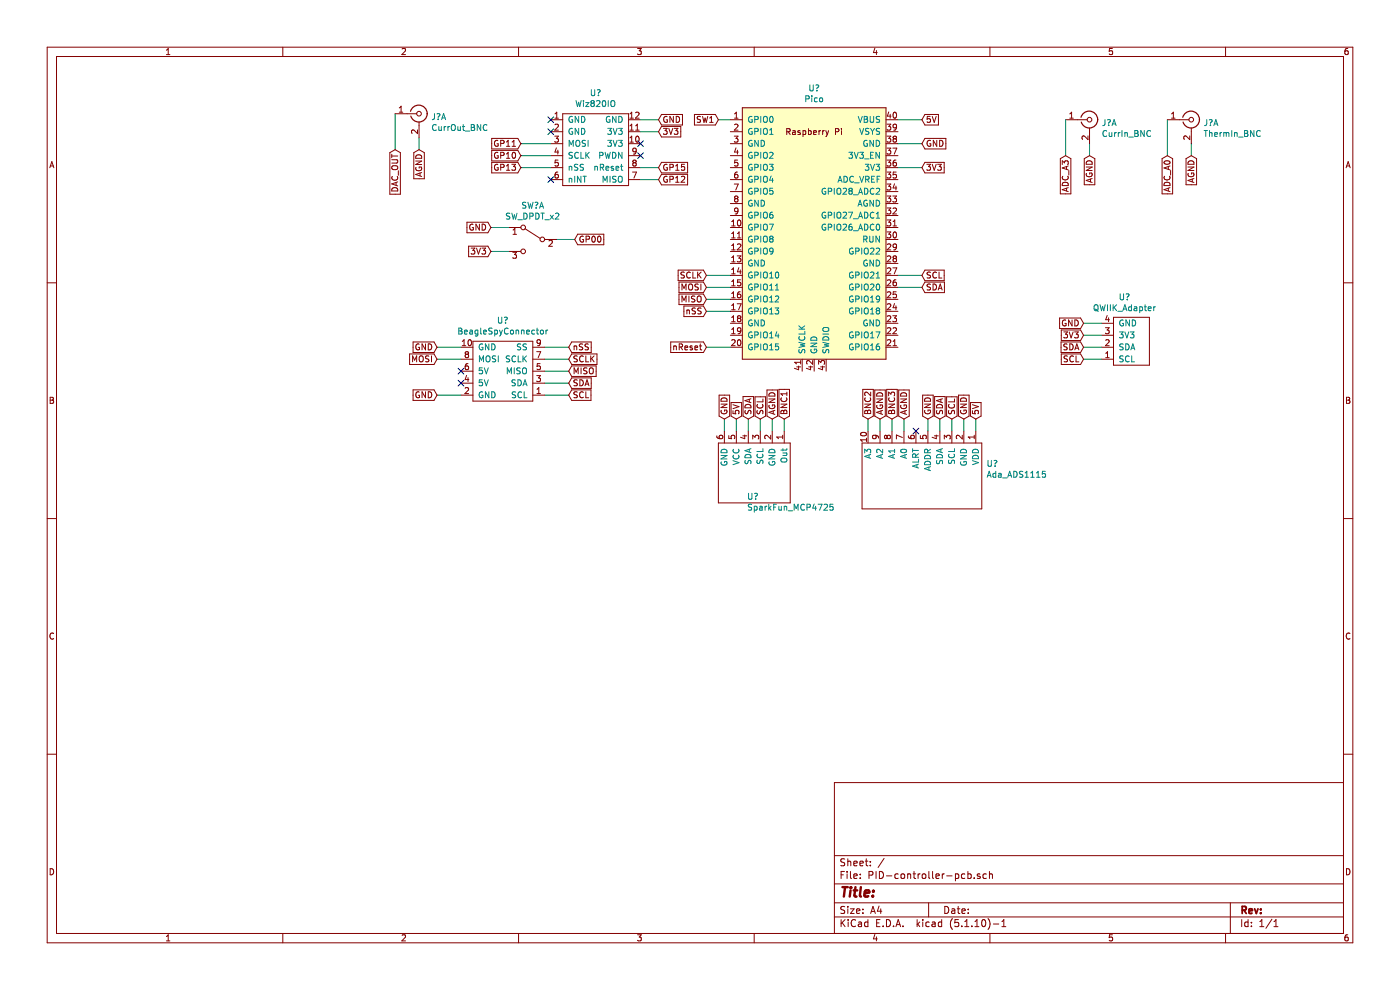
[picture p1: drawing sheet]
EESchema Schematic File Version 4
EELAYER 30 0
EELAYER END
$Descr A4 11693 8268
encoding utf-8
Sheet 1 1
Title ""
Date ""
Rev ""
Comp ""
Comment1 ""
Comment2 ""
Comment3 ""
Comment4 ""
$EndDescr
$Comp
L New_Library:Pico U?
U 1 1
P 6800 1950
F 0 "U?" H 6800 3165 50  0000 C CNN
F 1 "Pico" H 6800 3074 50  0000 C CNN
F 2 "RPi_Pico:RPi_Pico_SMD_TH" V 6800 1950 50  0001 C CNN
F 3 "" H 6800 1950 50  0001 C CNN
	1    6800 1950
	1    0    0    -1  
$EndComp
$Comp
L Connector:Conn_Coaxial_x2_Isolated J?
U 1 1
P 3500 950
F 0 "J?" H 3600 925 50  0000 L CNN
F 1 "CurrOut_BNC" H 3600 834 50  0000 L CNN
F 2 "" H 3500 950 50  0001 C CNN
F 3 " ~" H 3500 950 50  0001 C CNN
	1    3500 950 
	1    0    0    -1  
$EndComp
$Comp
L Connector:Conn_Coaxial_x2_Isolated J?
U 1 1
P 9100 1000
F 0 "J?" H 9200 975 50  0000 L CNN
F 1 "CurrIn_BNC" H 9200 884 50  0000 L CNN
F 2 "" H 9100 1000 50  0001 C CNN
F 3 " ~" H 9100 1000 50  0001 C CNN
	1    9100 1000
	1    0    0    -1  
$EndComp
$Comp
L New_Library:SparkFun_MCP4725 U?
U 1 1
P 6300 4000
F 0 "U?" V 6446 3938 50  0000 L CNN
F 1 "SparkFun_MCP4725" V 6537 3938 50  0000 L CNN
F 2 "" H 6600 3150 50  0001 C CNN
F 3 "" H 6600 3150 50  0001 C CNN
	1    6300 4000
	0    1    1    0   
$EndComp
$Comp
L New_Library:Ada_ADS1115 U?
U 1 1
P 7700 4000
F 0 "U?" V 7571 4538 50  0000 L CNN
F 1 "Ada_ADS1115" V 7662 4538 50  0000 L CNN
F 2 "" H 7650 3350 50  0001 C CNN
F 3 "" H 7650 3350 50  0001 C CNN
	1    7700 4000
	0    1    1    0   
$EndComp
$Comp
L New_Library:QWIIK_Adapter U?
U 1 1
P 9500 2850
F 0 "U?" H 9392 2485 50  0000 C CNN
F 1 "QWIIK_Adapter" H 9392 2576 50  0000 C CNN
F 2 "" H 9300 3100 50  0001 C CNN
F 3 "" H 9300 3100 50  0001 C CNN
	1    9500 2850
	1    0    0    1   
$EndComp
$Comp
L New_Library:Wiz820IO U?
U 1 1
P 4950 1250
F 0 "U?" H 4975 1725 50  0000 C CNN
F 1 "Wiz820IO" H 4975 1634 50  0000 C CNN
F 2 "" H 4950 1600 50  0001 C CNN
F 3 "" H 4950 1600 50  0001 C CNN
	1    4950 1250
	1    0    0    -1  
$EndComp
Text GLabel 5500 1000 2    50   Input ~ 0
GND
Wire Wire Line
	5350 1000 5500 1000
Text GLabel 5500 1100 2    50   Input ~ 0
3V3
Wire Wire Line
	5350 1100 5500 1100
Text GLabel 5500 1400 2    50   Input ~ 0
GP15
Text GLabel 5500 1500 2    50   Input ~ 0
GP12
Text GLabel 5900 2900 0    50   Input ~ 0
nReset
Text GLabel 5900 2500 0    50   Input ~ 0
MISO
Wire Wire Line
	5900 2500 6100 2500
Wire Wire Line
	5350 1500 5500 1500
Wire Wire Line
	5350 1400 5500 1400
NoConn ~ 5350 1300
NoConn ~ 5350 1200
NoConn ~ 4600 1500
NoConn ~ 4600 1000
NoConn ~ 4600 1100
Text GLabel 4350 1200 0    50   Input ~ 0
GP11
Text GLabel 5900 2400 0    50   Input ~ 0
MOSI
Text GLabel 4350 1300 0    50   Input ~ 0
GP10
Text GLabel 5900 2300 0    50   Input ~ 0
SCLK
Text GLabel 5900 2600 0    50   Input ~ 0
nSS
Wire Wire Line
	5900 2900 6100 2900
Wire Wire Line
	6100 2600 5900 2600
Wire Wire Line
	6100 2400 5900 2400
Wire Wire Line
	6100 2300 5900 2300
Wire Wire Line
	4350 1200 4600 1200
Wire Wire Line
	4350 1300 4600 1300
Text GLabel 4350 1400 0    50   Input ~ 0
GP13
Wire Wire Line
	4350 1400 4600 1400
Text GLabel 6050 3500 1    50   Input ~ 0
GND
Text GLabel 6150 3500 1    50   Input ~ 0
5V
Text GLabel 6250 3500 1    50   Input ~ 0
SDA
Text GLabel 6350 3500 1    50   Input ~ 0
SCL
Text GLabel 6450 3500 1    50   Input ~ 0
AGND
Text GLabel 6550 3500 1    50   Input ~ 0
BNC1
Wire Wire Line
	6050 3500 6050 3600
Wire Wire Line
	6150 3500 6150 3600
Wire Wire Line
	6250 3500 6250 3600
Wire Wire Line
	6350 3500 6350 3600
Wire Wire Line
	6450 3500 6450 3600
Wire Wire Line
	6550 3500 6550 3600
Text GLabel 3300 1250 3    50   Input ~ 0
DAC_OUT
Wire Wire Line
	3300 950  3300 1250
Text GLabel 3500 1250 3    50   Input ~ 0
AGND
Text GLabel 9100 1300 3    50   Input ~ 0
AGND
Text GLabel 9950 1300 3    50   Input ~ 0
AGND
Wire Wire Line
	9100 1300 9100 1200
Wire Wire Line
	9950 1300 9950 1200
Text GLabel 7250 3500 1    50   Input ~ 0
BNC2
Text GLabel 7450 3500 1    50   Input ~ 0
BNC3
Text GLabel 7750 3500 1    50   Input ~ 0
GND
Text GLabel 7850 3500 1    50   Input ~ 0
SDA
Text GLabel 7950 3500 1    50   Input ~ 0
SCL
Text GLabel 8050 3500 1    50   Input ~ 0
GND
Text GLabel 8150 3500 1    50   Input ~ 0
5V
Wire Wire Line
	7250 3500 7250 3600
Wire Wire Line
	7450 3500 7450 3600
Wire Wire Line
	7750 3500 7750 3600
Wire Wire Line
	7850 3500 7850 3600
Wire Wire Line
	7950 3500 7950 3600
Wire Wire Line
	8050 3500 8050 3600
Wire Wire Line
	8150 3500 8150 3600
Wire Wire Line
	3500 1250 3500 1150
Text GLabel 7700 2300 2    50   Input ~ 0
SCL
Text GLabel 7700 2400 2    50   Input ~ 0
SDA
Wire Wire Line
	7700 2300 7500 2300
Wire Wire Line
	7700 2400 7500 2400
Text GLabel 7700 1400 2    50   Input ~ 0
3V3
Text GLabel 7700 1000 2    50   Input ~ 0
5V
Text GLabel 7700 1200 2    50   Input ~ 0
GND
Wire Wire Line
	7500 1000 7700 1000
Wire Wire Line
	7500 1200 7700 1200
Wire Wire Line
	7500 1400 7700 1400
Text GLabel 8900 1300 3    50   Input ~ 0
ADC_A3
Text GLabel 9750 1300 3    50   Input ~ 0
ADC_A0
Wire Wire Line
	8900 1000 8900 1300
Wire Wire Line
	9750 1000 9750 1300
$Comp
L Connector:Conn_Coaxial_x2_Isolated J?
U 1 1
P 9950 1000
F 0 "J?" H 10050 975 50  0000 L CNN
F 1 "ThermIn_BNC" H 10050 884 50  0000 L CNN
F 2 "" H 9950 1000 50  0001 C CNN
F 3 " ~" H 9950 1000 50  0001 C CNN
	1    9950 1000
	1    0    0    -1  
$EndComp
Text GLabel 9050 2700 0    50   Input ~ 0
GND
Text GLabel 9050 2800 0    50   Input ~ 0
3V3
Text GLabel 9050 2900 0    50   Input ~ 0
SDA
Text GLabel 9050 3000 0    50   Input ~ 0
SCL
Wire Wire Line
	9050 2700 9200 2700
Wire Wire Line
	9050 2800 9200 2800
Wire Wire Line
	9050 2900 9200 2900
Wire Wire Line
	9050 3000 9200 3000
Text GLabel 7550 3500 1    50   Input ~ 0
AGND
Wire Wire Line
	7550 3500 7550 3600
Text GLabel 7350 3500 1    50   Input ~ 0
AGND
Wire Wire Line
	7350 3500 7350 3600
NoConn ~ 7650 3600
$Comp
L Switch:SW_DPDT_x2 SW?
U 1 1
P 4450 2000
F 0 "SW?" H 4450 2285 50  0000 C CNN
F 1 "SW_DPDT_x2" H 4450 2194 50  0000 C CNN
F 2 "" H 4450 2000 50  0001 C CNN
F 3 "~" H 4450 2000 50  0001 C CNN
	1    4450 2000
	-1   0    0    -1  
$EndComp
Text GLabel 6000 1000 0    50   Input ~ 0
SW1
Wire Wire Line
	6000 1000 6100 1000
Text GLabel 4800 2000 2    50   Input ~ 0
GP00
Wire Wire Line
	4800 2000 4650 2000
Text GLabel 4100 1900 0    50   Input ~ 0
GND
Wire Wire Line
	4100 1900 4250 1900
Text GLabel 4100 2100 0    50   Input ~ 0
3V3
Wire Wire Line
	4100 2100 4250 2100
$Comp
L New_Library:BeagleSpyConnector U?
U 1 1
P 4200 3100
F 0 "U?" H 4200 3525 50  0000 C CNN
F 1 "BeagleSpyConnector" H 4200 3434 50  0000 C CNN
F 2 "" H 4200 3550 50  0001 C CNN
F 3 "" H 4200 3550 50  0001 C CNN
	1    4200 3100
	-1   0    0    -1  
$EndComp
Text GLabel 4750 3300 2    50   Input ~ 0
SCL
Text GLabel 4750 3200 2    50   Input ~ 0
SDA
Text GLabel 4750 3100 2    50   Input ~ 0
MISO
Text GLabel 4750 3000 2    50   Input ~ 0
SCLK
Text GLabel 4750 2900 2    50   Input ~ 0
nSS
Text GLabel 3650 3300 0    50   Input ~ 0
GND
Text GLabel 3650 3000 0    50   Input ~ 0
MOSI
Text GLabel 3650 2900 0    50   Input ~ 0
GND
Wire Wire Line
	3650 2900 3850 2900
Wire Wire Line
	3650 3000 3850 3000
Wire Wire Line
	3650 3300 3850 3300
Wire Wire Line
	4750 2900 4550 2900
Wire Wire Line
	4750 3000 4550 3000
Wire Wire Line
	4750 3100 4550 3100
Wire Wire Line
	4750 3200 4550 3200
Wire Wire Line
	4750 3300 4550 3300
NoConn ~ 3850 3100
NoConn ~ 3850 3200
$EndSCHEMATC
